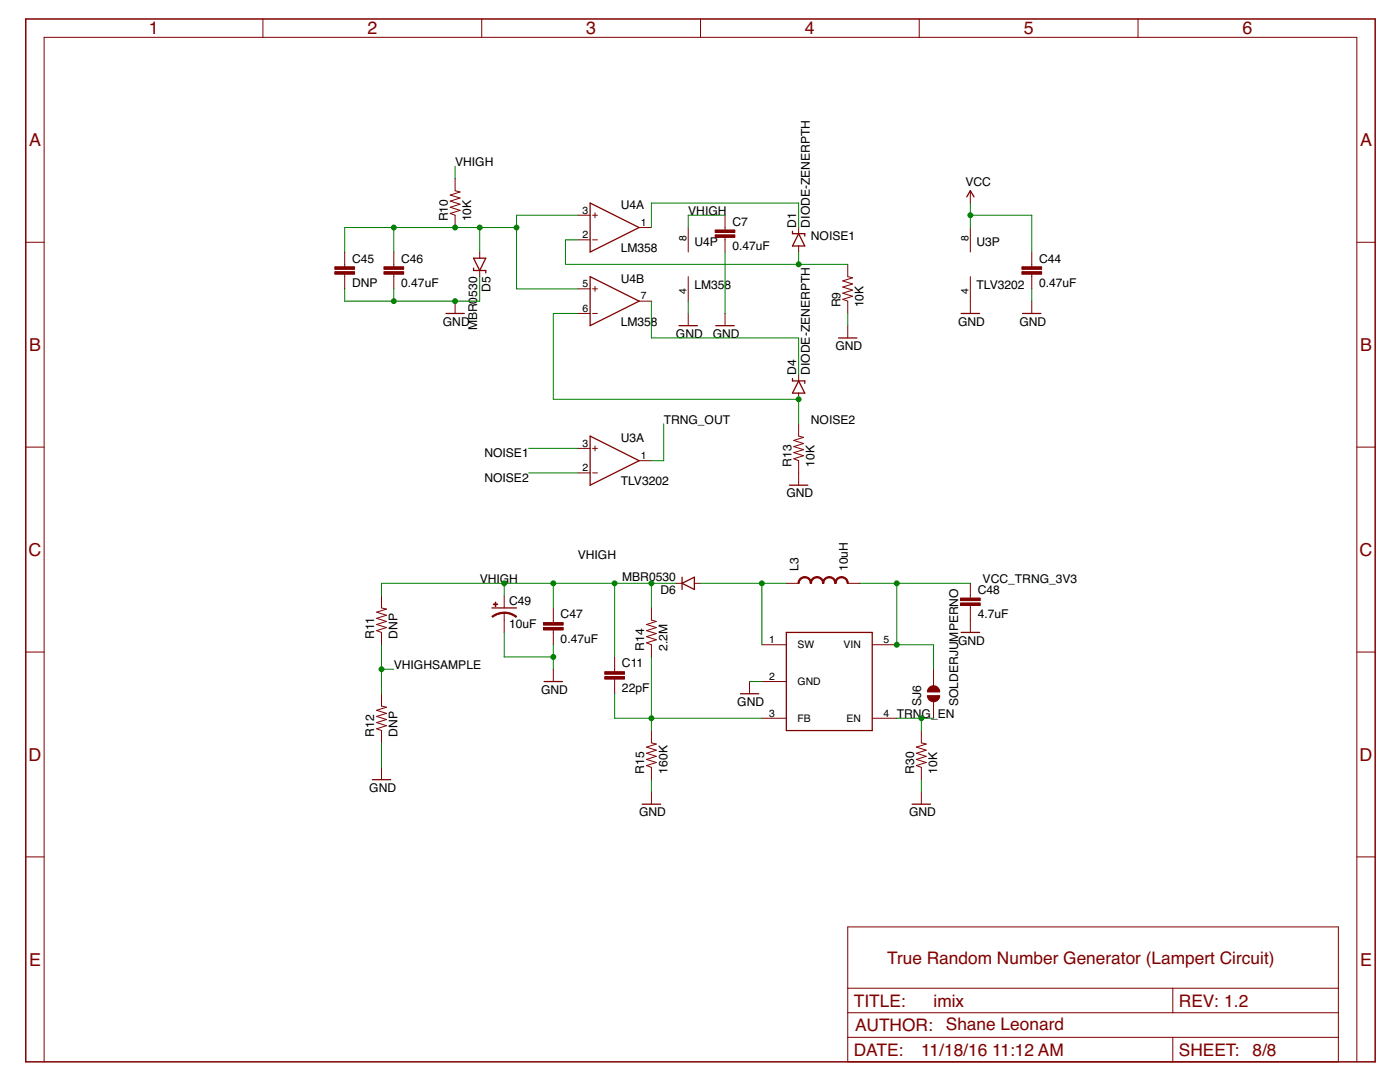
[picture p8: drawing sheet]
<svg xmlns="http://www.w3.org/2000/svg" width="279mm" height="216mm" viewBox="0 0 279 216" stroke-linecap="round" stroke-linejoin="round" font-family="sans-serif">
<g fill="none" stroke="#800000" stroke-width=".25">
<path d="M192.9 39.3l.8-1.2 .7 1.2M94.5 51.5h2.4l-1.2 2.5zM94.5 53.5v.5h2.4v.5M117.8 40.5l9.8 4.9-9.8 4.9zM117.8 55.2l9.8 4.9-9.8 4.9zM158.2 46.1v.5h2.4v.5M159.4 46.6l1.2 2.5h-2.4zM89 62.5h3.7M135.5 65h3.7M142.9 65h3.6M158.2 75.5v.5h2.4v.5M159.4 76l1.2 2.4h-2.4z"/>
<path d="M167.3 67.4h3.7M191.8 62.5h3.7M204.1 62.5h3.6M117.8 87l9.8 4.9-9.8 4.9zM157.5 96.8h3.7M136.1 116.4l2.5-1.2v2.4zM136.1 115.2v2.4M98.2 121.3h4.9M108.6 136h3.6M147.8 138.4h3.6M156.9 126.2h17.2v19.6h-17.2zM191.8 126.2h3.7"/>
<path d="M74.3 155.6h3.7M128.2 160.5h3.6M182 160.5h3.7"/>
</g>
<g fill="none" stroke="#800000" stroke-width=".2">
<path d="M52.5 3.8v3.7M96.1 3.8v3.7M139.8 3.8v3.7M183.5 3.8v3.7M227.1 3.8v3.7M90.8 35.6v2.5l1 .2-1.9 .6 1.9 .6-1.9 .6 1.9 .6-1.9 .7 1.9 .6-1.9 .6 .9 .3v2.5M193.7 38.1v2.4M5.1 48.3h3.7M68.8 50.3v2.9M68.8 54.7v2.9M78.6 50.3v2.9M78.6 54.7v2.9"/>
<path d="M95.7 50.3v1.2M95.7 54v1.2M115.3 42.9h2.5M115.3 47.9h2.5M115.3 57.6h2.5M118.3 42.9h.9M118.3 47.9h.9M118.3 57.6h.9M118.7 42.5v1M118.7 57.1v1M127.6 45.4h2.4M137.4 45.4v4.9"/>
<path d="M137.4 55.2v4.9M144.7 42.9v3M144.7 47.4v2.9M159.4 45.4v1.2M159.4 49.1v1.2M169.2 52.7v2.5l1 .2-2 .6 2 .7-2 .6 2 .6-2 .6 2 .6-2 .6 1 .4v2.4M193.7 45.4v4.9M193.7 55.2v7.3M205.9 50.3v2.9M205.9 54.7v2.9M270.8 48.3h3.6M90.8 60.1v2.4"/>
<path d="M115.3 62.5h2.5M118.3 62.5h.9M127.6 60.1h2.4M137.4 62.5v2.5M144.7 62.5v2.5M159.4 74.8v1.2M159.4 78.4v1.3M169.2 65v2.4M205.9 60.1v2.4M5.1 89.2h3.7M115.3 89.5h2.5M115.3 94.4h2.5"/>
<path d="M118.3 89.5h.9M118.3 94.4h.9M118.7 89v1M127.6 91.9h2.4M159.4 84.6v2.4l1 .3-2 .6 2 .6-2 .6 2 .6-2 .6 2 .6-2 .6 1 .4v4.9M270.8 89.2h3.6M76.1 118.9v2.4l1 .2-1.9 .7 1.9 .6-1.9 .6 1.9 .6-1.9 .6 1.9 .6-1.9 .6 .9 .4v2.5M100.6 118.9v2.4M134.9 116.4h1.2M138.6 116.4h1.2M156.9 116.4h2.5M169.2 116.4h2.4"/>
<path d="M193.7 116.4v2.9M5.1 130.1h3.7M76.1 138.4v2.5l1 .2-1.9 .6 1.9 .6-1.9 .7 1.9 .6-1.9 .6 1.9 .6-1.9 .6 .9 .4v2.4M100.6 122.3v3.9M110.4 121.3v2.9M110.4 125.7v3M110.4 133.5v2.5M122.7 131.1v2.9M122.7 135.5v2.9M130 121.3v2.4l1 .3-2 .6 2 .6-2 .6 2 .6-2 .6 2 .7-2 .6 1 .4v2.4M149.6 136v2.4M152 128.7h4.9"/>
<path d="M152 136h4.9M174.1 128.7h4.9M186.3 133.5v3.3M193.7 120.8v5.4M270.8 130.1h3.6M76.1 153.1v2.5M130 145.8v2.4l1 .3-2 .6 2 .6-2 .6 2 .6-2 .6 2 .6-2 .7 1 .3v2.5M130 158v2.5M152 143.3h4.9M174.1 143.3h4.9M183.9 145.8v2.4l.9 .3-1.9 .6 1.9 .6-1.9 .6 1.9 .6-1.9 .6 1.9 .6-1.9 .7 1 .3v2.5M183.9 158v2.5"/>
<path d="M186.3 140v3.3M5.1 171h3.7M270.8 171h3.6M169.2 185h97.9v26.9h-97.9zM169.2 197.2h97.9M234.1 197.2v4.9M8.8 211.9v-204.4h262v204.4M169.2 202.1h97.9M169.2 207h97.9M234.1 207v4.9"/>
</g>
<g fill="#800000" stroke="#800000" stroke-width=".2">
<path d="M76.6 54.2h4v.5h-4z"/>
<path d="M76.6 53.2h4v.5h-4z"/>
<path d="M66.8 54.2h4v.5h-4z"/>
<path d="M66.8 53.2h4v.5h-4z"/>
<path d="M203.9 54.2h4v.5h-4z"/>
<path d="M203.9 53.2h4v.5h-4z"/>
<path d="M142.7 46.9h4v.5h-4z"/>
<path d="M142.7 45.9h4v.5h-4z"/>
<path d="M120.7 135h3.9v.5h-3.9z"/>
<path d="M120.7 134h3.9v.5h-3.9z"/>
<path d="M108.5 125.2h3.9v.5h-3.9z"/>
<path d="M108.5 124.2h3.9v.5h-3.9z"/>
<path d="M191.7 120.3h3.9v.5h-3.9z"/>
<path d="M191.7 119.3h3.9v.5h-3.9z"/>
<path d="M98.5 120.5h.8v.1h-.8z"/>
<path d="M98.8 120.2h.2v.8h-.2z"/>
</g>
<g fill="#800000" stroke="#800000" stroke-width=".2">
<path d="M159.6 115.4l.6-.3h.4v.2h-.3a1.07 1.07 0 0 0-.8 1.1h-.2v-.2z" fill-rule="evenodd"/>
<path d="M160.6 115.1a1.3 1.3 0 0 1 1.3 1.3h-.2v-.3a1.06 1.06 0 0 0-1.1-.8z" fill-rule="evenodd"/>
<path d="M162.1 115.4l.5-.3h.4v.2h-.2a1.11 1.11 0 0 0-.9 1.1h-.2v-.2z" fill-rule="evenodd"/>
<path d="M163 115.1a1.3 1.3 0 0 1 1.4 1.3h-.3a1.08 1.08 0 0 0-1.1-1.1z" fill-rule="evenodd"/>
<path d="M164.5 115.4l.6-.3h.4v.2h-.3a1.06 1.06 0 0 0-.8 1.1h-.3v-.2z" fill-rule="evenodd"/>
<path d="M165.5 115.1a1.34 1.34 0 0 1 1.4 1.3h-.3v-.3a1.06 1.06 0 0 0-1.1-.8z" fill-rule="evenodd"/>
<path d="M167 115.4l.5-.3h.5v.2h-.3a1.07 1.07 0 0 0-.8 1.1h-.3v-.2z" fill-rule="evenodd"/>
<path d="M168 115.1a1.3 1.3 0 0 1 1.3 1.3h-.2l-.1-.3a1.06 1.06 0 0 0-1-.8z" fill-rule="evenodd"/>
<path d="M100.6 122.1l1.3 .2 1.2 .7-.1 .2-1.4-.7-1-.1z" fill-rule="evenodd"/>
<path d="M98.2 123l1.1-.6 1.3-.2v.2l-1.4 .3-.9 .5z" fill-rule="evenodd"/>
<path d="M185.5 137.1a1.22 1.22 0 0 1 1.3-.2 1.22 1.22 0 0 1 .7 1.2h-2.4l.1-.5z" fill-rule="evenodd"/>
<path d="M185.1 138.8h2.4a1.23 1.23 0 0 1-1.2 1.2 1.23 1.23 0 0 1-1.2-1.2z" fill-rule="evenodd"/>
</g>
<path d="M5.1 3.8h269.3v208.1h-269.3z" fill="none" stroke="#800000" stroke-width=".3"/>
<g fill="none" stroke="#008000" stroke-width=".2">
<path d="M90.8 33.2v2.4M78.6 45.4v4.9M78.6 57.6v2.5M95.7 45.4v4.9M95.7 55.2v4.9h-26.9v-2.5M103.1 45.4h-34.3v4.9M115.3 42.9h-12.2v14.7h12.2M115.3 47.9h-2.4v4.8h56.3M130 45.4v-4.9h29.4v4.9M144.7 42.9h-7.3v2.5M144.7 50.3v12.2M159.4 50.3v2.4"/>
<path d="M193.7 42.9h12.2v7.4M193.7 40.5v4.9M205.9 57.6v2.5M115.3 62.5h-4.9v17.2h49v4.9M130 60.1v7.3h29.4v7.4M137.4 60.1v2.4M169.2 62.5v2.5M105.5 89.5h9.8M105.5 94.4h9.8M132.5 84.6v7.3h-2.5M100.6 116.4v2.5M110.4 116.4v4.9"/>
<path d="M122.7 116.4v14.7M130 116.4v4.9M134.9 116.4h-58.8v2.5M139.8 116.4h17.1M152 116.4v12.3M171.6 116.4h22.1M179 116.4v12.3h7.3v4.8M76.1 128.7v9.7M76.1 133.5h2.5M100.6 126.2v4.9h9.8M110.4 128.7v4.8M122.7 138.4v4.9h29.3"/>
<path d="M130 131.1v14.7M149.6 136h2.4M76.1 148.2v4.9M130 155.6v2.4M179 143.3h7.3M183.9 143.3v2.5M183.9 155.6v2.4"/>
</g>
<g fill="#008000" stroke="#008000" stroke-width=".2">
<circle cx="130" cy="116.4" r=".49"/>
<circle cx="122.7" cy="116.4" r=".49"/>
<circle cx="110.4" cy="116.4" r=".49"/>
<circle cx="100.6" cy="116.4" r=".49"/>
<circle cx="90.8" cy="60.1" r=".49"/>
<circle cx="78.6" cy="60.1" r=".49"/>
<circle cx="110.4" cy="131.1" r=".49"/>
<circle cx="159.4" cy="52.7" r=".49"/>
<circle cx="159.4" cy="79.7" r=".49"/>
<circle cx="90.8" cy="45.4" r=".49"/>
<circle cx="103.1" cy="45.4" r=".49"/>
<circle cx="78.6" cy="45.4" r=".49"/>
<circle cx="95.7" cy="45.4" r=".49"/>
<circle cx="152" cy="116.4" r=".49"/>
<circle cx="130" cy="143.3" r=".49"/>
<circle cx="183.9" cy="143.3" r=".49"/>
<circle cx="76.1" cy="133.5" r=".49"/>
<circle cx="179" cy="116.4" r=".49"/>
<circle cx="179" cy="128.7" r=".49"/>
<circle cx="193.7" cy="42.9" r=".49"/>
</g>
<g font-size="3.6" fill="#800000">
<text x="29.7" y="6.9">1</text>
<text x="73.3" y="6.9">2</text>
<text x="117" y="6.9">3</text>
<text x="160.7" y="6.9">4</text>
<text x="204.3" y="6.9">5</text>
<text x="248" y="6.9">6</text>
<text x="5.8" y="29.1">A</text>
<text x="271.4" y="29.1">A</text>
<text x="5.8" y="70">B</text>
<text x="271.4" y="70">B</text>
<text x="5.7" y="110.9">C</text>
<text x="271.3" y="110.9">C</text>
<text x="5.7" y="151.8">D</text>
<text x="271.3" y="151.8">D</text>
<text x="5.8" y="192.7">E</text>
<text x="271.4" y="192.7">E</text>
</g>
<g font-size="3.5" fill="#800000">
<text x="177" y="192.3">True Random Number Generator (Lampert Circuit)</text>
<text x="170.4" y="200.9">TITLE:</text>
<text x="186.3" y="200.9">imix</text>
<text x="235.3" y="200.9">REV: 1.2</text>
<text x="170.6" y="205.8">AUTHOR:</text>
<text x="188.8" y="205.5">Shane Leonard</text>
<text x="170.4" y="210.7">DATE:</text>
<text x="183.9" y="210.7">11/18/16</text>
<text x="198" y="210.7">11:12 AM</text>
<text x="235.3" y="210.7">SHEET:</text>
<text x="250" y="210.7">8/8</text>
</g>
<g font-size="2.4">
<text x="90.8" y="33.2">VHIGH</text>
<text x="123.9" y="41.7">U4A</text>
<text x="192.7" y="37.1">VCC</text>
<text x="89.4" y="44.2" transform="rotate(-90 89.4 44.2)">R10</text>
<text x="94" y="44.2" transform="rotate(-90 94 44.2)">10K</text>
<text x="137.3" y="43">VHIGH</text>
<text x="146.2" y="45">C7</text>
<text x="158.9" y="45.4" transform="rotate(-90 158.9 45.4)">D1</text>
<text x="161.6" y="45.4" transform="rotate(-90 161.6 45.4)">DIODE-ZENERPTH</text>
<text x="161.8" y="47.9">NOISE1</text>
<text x="70.3" y="52.4">C45</text>
<text x="80.1" y="52.4">C46</text>
<text x="123.9" y="50.3">LM358</text>
<text x="138.6" y="49.1">U4P</text>
<text x="146.2" y="49.9">0.47uF</text>
<text x="194.9" y="49.1">U3P</text>
<text x="207.4" y="52.4">C44</text>
<text x="70.3" y="57.3">DNP</text>
<text x="80.1" y="57.3">0.47uF</text>
<text x="97.9" y="58.3" transform="rotate(-90 97.9 58.3)">D5</text>
<text x="123.9" y="56.4">U4B</text>
<text x="138.6" y="57.6">LM358</text>
<text x="194.9" y="57.6">TLV3202</text>
<text x="207.4" y="57.3">0.47uF</text>
<text x="88.4" y="65">GND</text>
<text x="95.2" y="65.9" transform="rotate(-90 95.2 65.9)">MBR0530</text>
<text x="123.9" y="65">LM358</text>
<text x="167.7" y="61.3" transform="rotate(-90 167.7 61.3)">R9</text>
<text x="172.4" y="61.3" transform="rotate(-90 172.4 61.3)">10K</text>
<text x="191.2" y="65">GND</text>
<text x="203.5" y="65">GND</text>
<text x="134.9" y="67.4">GND</text>
<text x="142.2" y="67.4">GND</text>
<text x="166.7" y="69.9">GND</text>
<text x="158.9" y="74.8" transform="rotate(-90 158.9 74.8)">D4</text>
<text x="161.6" y="74.8" transform="rotate(-90 161.6 74.8)">DIODE-ZENERPTH</text>
<text x="123.9" y="88.2">U3A</text>
<text x="132.5" y="84.6">TRNG_OUT</text>
<text x="161.8" y="84.6">NOISE2</text>
<text x="96.7" y="91.2">NOISE1</text>
<text x="157.9" y="93.1" transform="rotate(-90 157.9 93.1)">R13</text>
<text x="162.6" y="93.1" transform="rotate(-90 162.6 93.1)">10K</text>
<text x="96.7" y="96.1">NOISE2</text>
<text x="123.9" y="96.8">TLV3202</text>
<text x="156.9" y="99.3">GND</text>
<text x="115.3" y="111.5">VHIGH</text>
<text x="159.4" y="114" transform="rotate(-90 159.4 114)">L3</text>
<text x="169.2" y="114" transform="rotate(-90 169.2 114)">10uH</text>
<text x="95.7" y="116.4">VHIGH</text>
<text x="124.2" y="115.9">MBR0530</text>
<text x="131.8" y="118.6">D6</text>
<text x="195.1" y="118.5">C48</text>
<text x="196.1" y="116.4">VCC_TRNG_3V3</text>
<text x="101.6" y="125.3">10uF</text>
<text x="101.6" y="120.7">C49</text>
<text x="111.9" y="123.4">C47</text>
<text x="195.1" y="123.4">4.7uF</text>
<text x="74.7" y="127.4" transform="rotate(-90 74.7 127.4)">R11</text>
<text x="79.3" y="127.4" transform="rotate(-90 79.3 127.4)">DNP</text>
<text x="111.9" y="128.3">0.47uF</text>
<text x="128.6" y="129.9" transform="rotate(-90 128.6 129.9)">R14</text>
<text x="133.2" y="129.9" transform="rotate(-90 133.2 129.9)">2.2M</text>
<text x="191.2" y="128.6">GND</text>
<text x="78.6" y="133.5">VHIGHSAMPLE</text>
<text x="124.1" y="133.2">C11</text>
<text x="108" y="138.4">GND</text>
<text x="124.1" y="138.1">22pF</text>
<text x="147.1" y="140.9">GND</text>
<text x="179" y="143.3">TRN</text>
<text x="183.9" y="140.9" transform="rotate(-90 183.9 140.9)">SJ6</text>
<text x="183.9" y="143.3">G_EN</text>
<text x="191.2" y="140.9" transform="rotate(-90 191.2 140.9)">SOLDERJUMPERNO</text>
<text x="74.7" y="147" transform="rotate(-90 74.7 147)">R12</text>
<text x="79.3" y="147" transform="rotate(-90 79.3 147)">DNP</text>
<text x="128.6" y="154.3" transform="rotate(-90 128.6 154.3)">R15</text>
<text x="133.2" y="154.3" transform="rotate(-90 133.2 154.3)">160K</text>
<text x="182.4" y="154.3" transform="rotate(-90 182.4 154.3)">R30</text>
<text x="187" y="154.3" transform="rotate(-90 187 154.3)">10K</text>
<text x="73.7" y="158">GND</text>
<text x="127.6" y="162.9">GND</text>
<text x="181.4" y="162.9">GND</text>
</g>
<g font-size="2.1">
<text x="116.3" y="42.6">3</text>
<text x="116.3" y="47.5">2</text>
<text x="127.9" y="45.1">1</text>
<text x="137" y="48" transform="rotate(-90 137 48)">8</text>
<text x="193.3" y="48" transform="rotate(-90 193.3 48)">8</text>
<text x="116.3" y="57.3">5</text>
<text x="127.9" y="59.7">7</text>
<text x="137" y="58.6" transform="rotate(-90 137 58.6)">4</text>
<text x="193.3" y="58.6" transform="rotate(-90 193.3 58.6)">4</text>
<text x="116.3" y="62.2">6</text>
<text x="116.3" y="89.1">3</text>
<text x="116.3" y="94">2</text>
<text x="127.9" y="91.6">1</text>
<text x="153.5" y="128.3">1</text>
<text x="159.2" y="129.4">SW</text>
<text x="168.4" y="129.4">VIN</text>
<text x="176.3" y="128.3">5</text>
<text x="153.5" y="135.6">2</text>
<text x="159.2" y="136.7">GND</text>
<text x="153.5" y="143">3</text>
<text x="176.3" y="143">4</text>
<text x="159.2" y="144.1">FB</text>
<text x="168.9" y="144.1">EN</text>
</g>
</svg>
